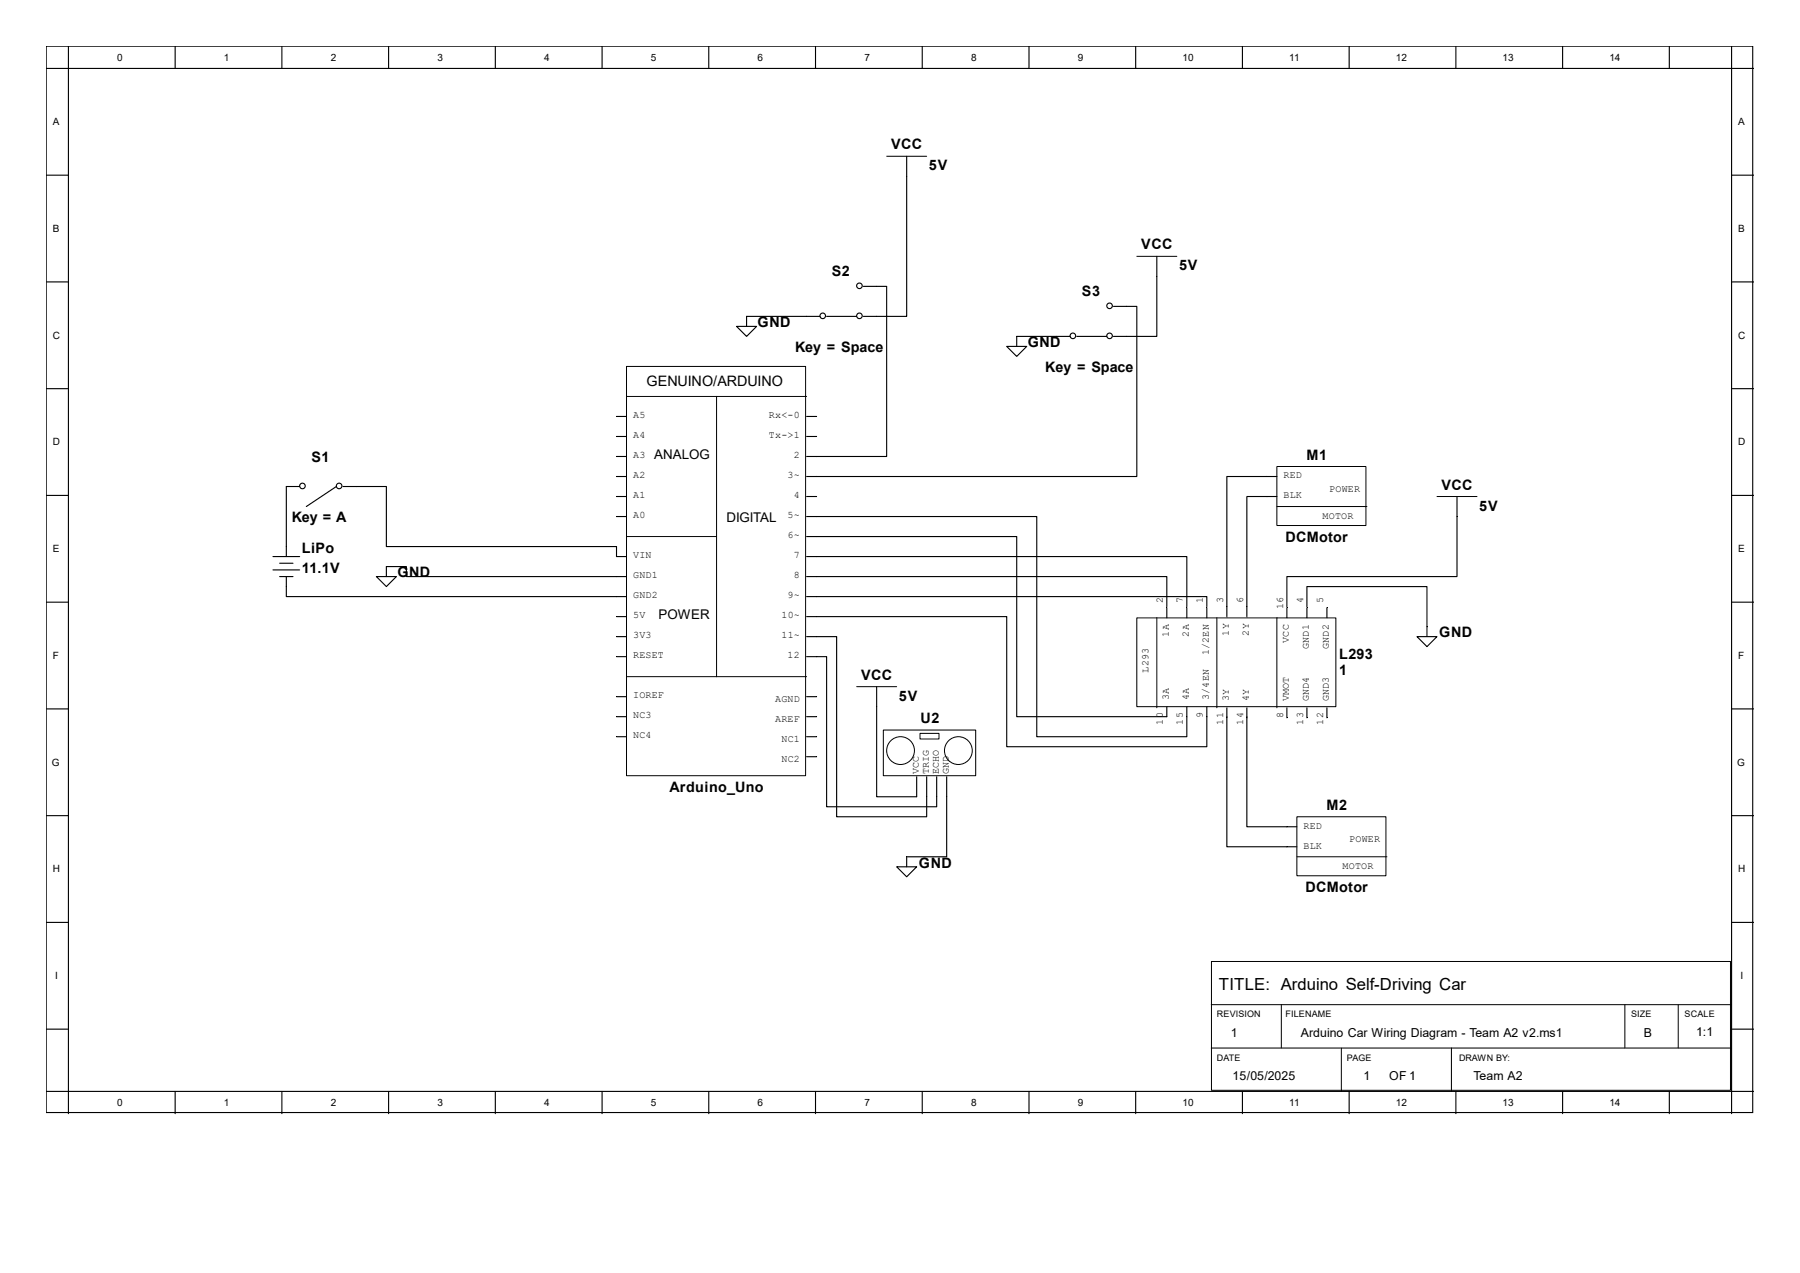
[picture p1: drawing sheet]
<svg xmlns="http://www.w3.org/2000/svg" width="297mm" height="210mm" viewBox="0 0 297 210" stroke-linecap="round" stroke-linejoin="round" font-family="sans-serif">
<g fill="none" stroke="#000" stroke-width=".18">
<path d="M7.6 7.6h281.6v175.9h-281.6zM7.6 11.3h281.8M11.3 7.6v176.1M28.9 7.6v3.7M46.5 7.6v3.7M64.1 7.6v3.7M81.7 7.6v3.7M99.3 7.6v3.7M117 7.6v3.7M134.6 7.6v3.7M152.2 7.6v3.7M169.8 7.6v3.7"/>
<path d="M187.4 7.6v3.7M205 7.6v3.7M222.6 7.6v3.7M240.2 7.6v3.7M257.8 7.6v3.7M275.4 7.6v3.7M285.7 7.6v176.1M7.6 28.9h3.7M149.6 25.8v26.4h-7.1M285.7 28.9h3.7M7.6 46.5h3.7M121.5 53.8h3.3l-1.6 1.7z"/>
<path d="M135.3 52.2h-12.1v1.6M136.4 52.2h5M142.5 47.2h3.8v28.1h-13.2M166.1 57.1h3.3l-1.6 1.7zM176.6 55.5h-8.8v1.6M177.7 55.5h4.9M183.7 50.5h3.9v28.1h-54.5M190.9 42.3v13.2h-7.2M285.7 46.5h3.7M7.6 64.1h3.7M101.7 68.7h1.7M101.7 72h1.7"/>
<path d="M101.7 75.3h1.7M101.7 78.6h1.7M133.1 68.7h1.6M133.1 72h1.6M210.7 78.6h-8.3v23.1M285.7 64.1h3.7M7.6 81.7h3.7M7.6 99.3h3.7M45 91.8h4.4M45 94h4.4M46.1 95.1h2.2M46.1 92.9h2.2"/>
<path d="M47.2 95.1v3.3h56.2M49.4 80.3h-2.2v11.5M55.5 80.3l-5 3.3M56.6 80.3h7.2v9.9h37.9v1.6h1.7M62.1 95.1h3.3l-1.6 1.7zM63.8 95.1v-1.6h3.3v1.6h36.3M101.7 81.9h1.7M101.7 85.2h1.7M133.1 98.4h66v1.7M133.1 95.1h59.4v5M133.1 91.8h62.7v8.3M133.1 88.5h34.7v29.7h24.7v-1.6"/>
<path d="M133.1 85.2h38v36.3h24.7v-4.9M133.1 81.9h1.6M210.7 81.9h-5v19.8M240.4 81.9v13.2h-28.1v5M285.7 81.7h3.7M285.7 99.3h3.7M7.6 117h3.7M101.7 101.7h1.7M101.7 105h1.7M101.7 108.3h1.7M101.7 114.9h1.7M101.7 118.2h1.7"/>
<path d="M133.1 101.7h33v21.5h33v-6.6M133.1 105h4.9v29.7h14.9v-6.6M133.1 108.3h3.3v24.8h18.2v-5M133.1 114.9h1.6M133.1 118.2h1.6M144.7 113.3v18.1h6.6v-3.3M192.5 100.3v1.6M195.8 100.3v1.6M199.1 100.3v1.6M202.4 118.2v21.5h11.6M202.4 116.8v1.6M205.7 118.2v18.2h8.3"/>
<path d="M205.7 116.8v1.6M212.3 100.3v1.6M212.3 116.8v1.6M215.6 100.1v-3.3h19.9v8.2M215.6 100.3v1.6M215.6 116.8v1.6M218.9 100.3v1.6M218.9 116.8v1.6M233.8 105h3.3l-1.6 1.7zM285.7 117h3.7M7.6 134.6h3.7M101.7 121.5h1.7"/>
<path d="M133.1 121.5h1.6M133.1 124.8h1.6M156.2 128.1v13.3h-6.6v1.6M285.7 134.6h3.7M7.6 152.2h3.7M148 143h3.3l-1.7 1.7zM285.7 152.2h3.7M7.6 169.8h3.7M285.7 169.8h3.7M7.6 180.1h281.8M28.9 180.1v3.6M46.5 180.1v3.6"/>
<path d="M64.1 180.1v3.6M81.7 180.1v3.6M99.3 180.1v3.6M117 180.1v3.6M134.6 180.1v3.6M152.2 180.1v3.6M169.8 180.1v3.6M187.4 180.1v3.6M205 180.1v3.6M222.6 180.1v3.6M240.2 180.1v3.6M257.8 180.1v3.6"/>
<path d="M275.4 180.1v3.6"/>
<circle cx="135.8" cy="52.1" r=".46"/>
<circle cx="141.8" cy="52.1" r=".46"/>
<circle cx="141.8" cy="47.2" r=".46"/>
<circle cx="177" cy="55.4" r=".46"/>
<circle cx="183.1" cy="55.4" r=".46"/>
<circle cx="183.1" cy="50.5" r=".46"/>
<circle cx="49.9" cy="80.2" r=".46"/>
<circle cx="56" cy="80.2" r=".46"/>
</g>
<g fill="none" stroke="#000" stroke-width=".17">
<path d="M146.3 25.8h6.6M187.6 42.3h6.6M103.4 60.5h29.5v67.5h-29.5zM103.4 65.4h29.7M118.2 65.4v46.2M210.7 77h14.7v9.7h-14.7zM103.4 88.5h14.8M210.7 83.6h14.9M237.1 81.9h6.6M103.4 111.6h29.7M141.4 113.3h6.6M187.6 101.9h32.8v14.7h-32.8z"/>
<path d="M190.9 101.9v14.9M200.8 101.9v14.9M210.7 101.9v14.9M145.8 120.4h15.2v7.6h-15.2zM151.8 121h3.1v.9h-3.1zM214 134.7h14.7v9.8h-14.7zM199.9 158.6h85.6v21.3h-85.6zM214 141.4h14.9M199.9 165.7h85.8M199.9 172.9h85.8M211.4 165.7v7.2M221.3 172.9v7.2"/>
<path d="M239.5 172.9v7.2M268.1 165.7v7.2M276.9 165.7v7.2"/>
<circle cx="148.6" cy="123.8" r="2.29"/>
<circle cx="158.1" cy="123.8" r="2.29"/>
</g>
<text font-size="2.8" x="201.1" y="163.3">TITLE: Arduino Self-Driving Car</text>
<g font-size="2.4">
<text x="147" y="24.6">VCC</text>
<text x="153.3" y="28.1">5V</text>
<text x="188.3" y="41.1">VCC</text>
<text x="137.2" y="45.6">S2</text>
<text x="194.6" y="44.6">5V</text>
<text x="125" y="54">GND</text>
<text x="178.5" y="48.9">S3</text>
<text x="131.2" y="58">Key = Space</text>
<text x="169.6" y="57.3">GND</text>
<text x="106.7" y="63.7">GENUINO/ARDUINO</text>
<text x="172.5" y="61.3">Key = Space</text>
<text x="51.4" y="76.2">S1</text>
<text x="215.6" y="75.8">M1</text>
<text x="237.8" y="80.8">VCC</text>
<text x="48.1" y="86.1">Key = A</text>
<text x="212.1" y="89.4">DCMotor</text>
<text x="244.1" y="84.2">5V</text>
<text x="49.8" y="91.2">LiPo</text>
<text x="49.8" y="94.5">11.1V</text>
<text x="65.6" y="95.2">GND</text>
<text x="237.5" y="105.2">GND</text>
<text x="142.1" y="112.1">VCC</text>
<text x="221" y="108.7">L293</text>
<text x="221" y="111.4">1</text>
<text x="148.3" y="115.6">5V</text>
<text x="151.9" y="119.3">U2</text>
<text x="110.4" y="130.7">Arduino_Uno</text>
<text x="218.9" y="133.6">M2</text>
<text x="151.6" y="143.1">GND</text>
<text x="215.4" y="147.2">DCMotor</text>
</g>
<g font-size="2.2">
<text x="107.9" y="75.6">ANALOG</text>
<text x="119.9" y="86.1">DIGITAL</text>
<text x="108.7" y="102.1">POWER</text>
</g>
<g font-size="2">
<text x="203.1" y="171.1">1</text>
<text x="214.7" y="171.1">Arduino Car Wiring Diagram - Team A2 v2.ms1</text>
<text x="271.2" y="171.1">B</text>
<text x="279.9" y="170.9">1:1</text>
<text x="203.4" y="178.2">15/05/2025</text>
<text x="225" y="178.2">1</text>
<text x="229.2" y="178.2">OF 1</text>
<text x="243.2" y="178.2">Team A2</text>
</g>
<g font-size="1.7">
<text x="19.3" y="10">0</text>
<text x="37" y="10">1</text>
<text x="54.6" y="10">2</text>
<text x="72.2" y="10">3</text>
<text x="89.8" y="10">4</text>
<text x="107.4" y="10">5</text>
<text x="125" y="10">6</text>
<text x="142.6" y="10">7</text>
<text x="160.2" y="10">8</text>
<text x="177.8" y="10">9</text>
<text x="195.1" y="10">10</text>
<text x="212.7" y="10">11</text>
<text x="230.3" y="10">12</text>
<text x="247.9" y="10">13</text>
<text x="265.6" y="10">14</text>
<text x="8.7" y="20.7">A</text>
<text x="286.8" y="20.7">A</text>
<text x="8.7" y="38.3">B</text>
<text x="286.8" y="38.3">B</text>
<text x="8.7" y="55.9">C</text>
<text x="286.8" y="55.9">C</text>
<text x="104.5" y="69">A5</text>
<text x="126.9" y="69">Rx&lt;-0</text>
<text x="8.7" y="73.5">D</text>
<text x="104.5" y="75.6">A3</text>
<text x="104.5" y="72.3">A4</text>
<text x="126.9" y="72.3">Tx-&gt;1</text>
<text x="131" y="75.6">2</text>
<text x="286.8" y="73.5">D</text>
<text x="104.5" y="82.2">A1</text>
<text x="104.5" y="78.9">A2</text>
<text x="130" y="78.9">3~</text>
<text x="131" y="82.2">4</text>
<text x="211.8" y="82.2">BLK</text>
<text x="211.8" y="78.9">RED</text>
<text x="219.3" y="81.2">POWER</text>
<text x="104.5" y="85.5">A0</text>
<text x="130" y="85.5">5~</text>
<text x="130" y="88.8">6~</text>
<text x="218.2" y="85.6">MOTOR</text>
<text x="8.7" y="91.1">E</text>
<text x="104.5" y="95.4">GND1</text>
<text x="104.5" y="92.1">VIN</text>
<text x="131" y="92.1">7</text>
<text x="131" y="95.4">8</text>
<text x="286.8" y="91.1">E</text>
<text x="104.5" y="98.7">GND2</text>
<text x="130" y="98.7">9~</text>
<text x="191.9" y="99.4" transform="rotate(-90 191.9 99.4)">2</text>
<text x="195.2" y="99.4" transform="rotate(-90 195.2 99.4)">7</text>
<text x="198.5" y="99.4" transform="rotate(-90 198.5 99.4)">1</text>
<text x="201.8" y="99.4" transform="rotate(-90 201.8 99.4)">3</text>
<text x="205.1" y="99.4" transform="rotate(-90 205.1 99.4)">6</text>
<text x="211.7" y="100.5" transform="rotate(-90 211.7 100.5)">16</text>
<text x="215" y="99.4" transform="rotate(-90 215 99.4)">4</text>
<text x="218.3" y="99.4" transform="rotate(-90 218.3 99.4)">5</text>
<text x="104.5" y="105.3">3V3</text>
<text x="104.5" y="102">5V</text>
<text x="128.9" y="102">10~</text>
<text x="128.9" y="105.3">11~</text>
<text x="192.9" y="105.1" transform="rotate(-90 192.9 105.1)">1A</text>
<text x="196.2" y="105.1" transform="rotate(-90 196.2 105.1)">2A</text>
<text x="202.8" y="104.9" transform="rotate(-90 202.8 104.9)">1Y</text>
<text x="206.1" y="104.9" transform="rotate(-90 206.1 104.9)">2Y</text>
<text x="212.7" y="106.1" transform="rotate(-90 212.7 106.1)">VCC</text>
<text x="216" y="107.1" transform="rotate(-90 216 107.1)">GND1</text>
<text x="219.3" y="107.1" transform="rotate(-90 219.3 107.1)">GND2</text>
<text x="8.7" y="108.7">F</text>
<text x="104.5" y="108.6">RESET</text>
<text x="130" y="108.6">12</text>
<text x="189.5" y="111" transform="rotate(-90 189.5 111)">L293</text>
<text x="199.5" y="108.1" transform="rotate(-90 199.5 108.1)">1/2EN</text>
<text x="286.8" y="108.7">F</text>
<text x="104.5" y="118.5">NC3</text>
<text x="104.5" y="115.2">IOREF</text>
<text x="127.9" y="115.8">AGND</text>
<text x="127.9" y="119.1">AREF</text>
<text x="191.9" y="119.5" transform="rotate(-90 191.9 119.5)">10</text>
<text x="192.9" y="115.5" transform="rotate(-90 192.9 115.5)">3A</text>
<text x="195.2" y="119.5" transform="rotate(-90 195.2 119.5)">15</text>
<text x="196.2" y="115.5" transform="rotate(-90 196.2 115.5)">4A</text>
<text x="198.5" y="118.5" transform="rotate(-90 198.5 118.5)">9</text>
<text x="199.5" y="115.5" transform="rotate(-90 199.5 115.5)">3/4EN</text>
<text x="201.8" y="119.5" transform="rotate(-90 201.8 119.5)">11</text>
<text x="202.8" y="115.7" transform="rotate(-90 202.8 115.7)">3Y</text>
<text x="205.1" y="119.5" transform="rotate(-90 205.1 119.5)">14</text>
<text x="206.1" y="115.7" transform="rotate(-90 206.1 115.7)">4Y</text>
<text x="211.7" y="118.5" transform="rotate(-90 211.7 118.5)">8</text>
<text x="212.7" y="115.7" transform="rotate(-90 212.7 115.7)">VMOT</text>
<text x="215" y="119.5" transform="rotate(-90 215 119.5)">13</text>
<text x="216" y="115.7" transform="rotate(-90 216 115.7)">GND4</text>
<text x="218.3" y="119.5" transform="rotate(-90 218.3 119.5)">12</text>
<text x="219.3" y="115.7" transform="rotate(-90 219.3 115.7)">GND3</text>
<text x="104.5" y="121.8">NC4</text>
<text x="128.9" y="122.4">NC1</text>
<text x="128.9" y="125.7">NC2</text>
<text x="8.6" y="126.3">G</text>
<text x="151.6" y="127.8" transform="rotate(-90 151.6 127.8)">VCC</text>
<text x="153.2" y="127.8" transform="rotate(-90 153.2 127.8)">TRIG</text>
<text x="154.9" y="127.8" transform="rotate(-90 154.9 127.8)">ECHO</text>
<text x="156.5" y="127.8" transform="rotate(-90 156.5 127.8)">GND</text>
<text x="286.6" y="126.3">G</text>
<text x="215.1" y="136.7">RED</text>
<text x="8.7" y="143.9">H</text>
<text x="215.1" y="140">BLK</text>
<text x="221.5" y="143.4">MOTOR</text>
<text x="222.6" y="139">POWER</text>
<text x="286.8" y="143.9">H</text>
<text x="9.1" y="161.5">I</text>
<text x="287.2" y="161.5">I</text>
<text x="19.3" y="182.5">0</text>
<text x="37" y="182.5">1</text>
<text x="54.6" y="182.5">2</text>
<text x="72.2" y="182.5">3</text>
<text x="89.8" y="182.5">4</text>
<text x="107.4" y="182.5">5</text>
<text x="125" y="182.5">6</text>
<text x="142.6" y="182.5">7</text>
<text x="160.2" y="182.5">8</text>
<text x="177.8" y="182.5">9</text>
<text x="195.1" y="182.5">10</text>
<text x="212.7" y="182.5">11</text>
<text x="230.3" y="182.5">12</text>
<text x="247.9" y="182.5">13</text>
<text x="265.6" y="182.5">14</text>
</g>
<g font-size="1.5">
<text x="200.8" y="167.8">REVISION</text>
<text x="212.1" y="167.8">FILENAME</text>
<text x="269.2" y="167.8">SIZE</text>
<text x="278" y="167.8">SCALE</text>
<text x="200.8" y="175">DATE</text>
<text x="222.3" y="175">PAGE</text>
<text x="240.7" y="175">DRAWN BY:</text>
</g>
</svg>
